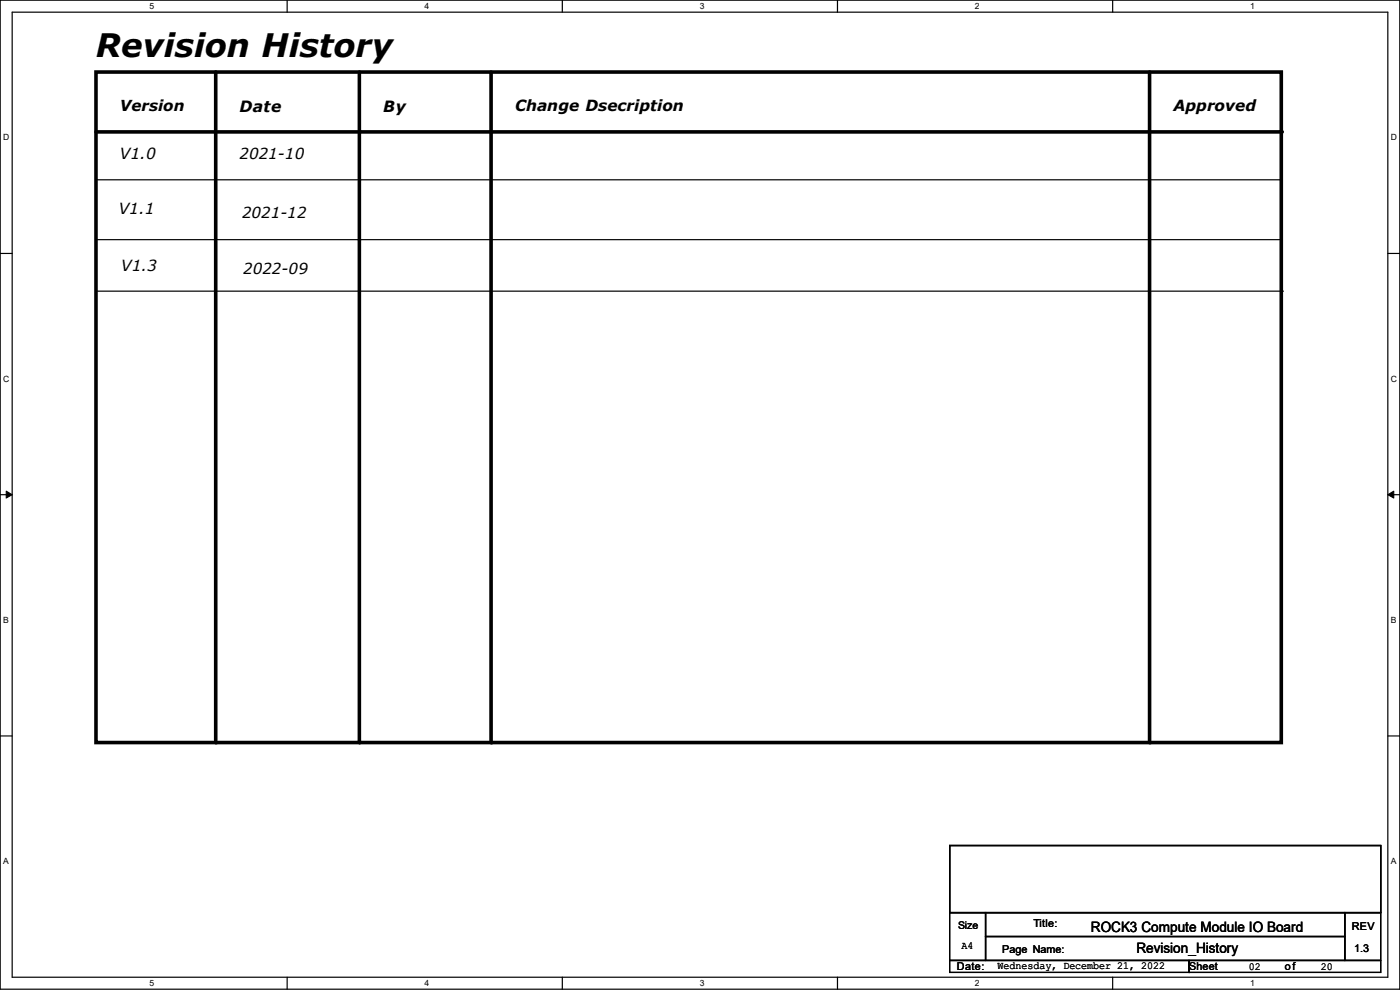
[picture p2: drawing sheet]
<svg xmlns="http://www.w3.org/2000/svg" width="297mm" height="210mm" viewBox="0 0 297 210" stroke-linecap="round" stroke-linejoin="round" font-family="sans-serif">
<path d="M0 0h297v209.8h-297zM2.6 2.6h291.8v204.7h-291.8z" fill="none" stroke="#000" stroke-width=".25"/>
<g fill="#fff">
<path d="M31.7 .3h1v2h-1z"/>
<path d="M31.7 207.6h1v1.9h-1z"/>
</g>
<path d="M60.9 0v2.6M60.9 207.3v2.5" fill="none" stroke="#000" stroke-width=".25"/>
<g fill="#fff">
<path d="M90.1 .3h1v2h-1z"/>
<path d="M90.1 207.6h1v1.9h-1z"/>
</g>
<path d="M119.3 0v2.6M119.3 207.3v2.5" fill="none" stroke="#000" stroke-width=".25"/>
<g fill="#fff">
<path d="M148.5 .3h.9v2h-.9z"/>
<path d="M148.5 207.6h.9v1.9h-.9z"/>
</g>
<path d="M177.7 0v2.6M177.7 207.3v2.5" fill="none" stroke="#000" stroke-width=".25"/>
<g fill="#fff">
<path d="M206.8 .3h1v2h-1z"/>
<path d="M206.8 207.6h1v1.9h-1z"/>
</g>
<path d="M236.1 0v2.6M236.1 207.3v2.5" fill="none" stroke="#000" stroke-width=".25"/>
<g fill="#fff">
<path d="M265.2 .3h1v2h-1z"/>
<path d="M265.2 207.6h1v1.9h-1z"/>
<path d="M.7 28.2h1.2v1.9h-1.2z"/>
<path d="M295.1 28.2h1.2v1.9h-1.2z"/>
<path d="M.7 79.3h1.2v2h-1.2z"/>
<path d="M295.1 79.3h1.2v2h-1.2z"/>
</g>
<path d="M0 53.8h2.6M294.4 53.8h2.6" fill="none" stroke="#000" stroke-width=".25"/>
<g fill="#fff">
<path d="M.7 130.5h1.2v2h-1.2z"/>
<path d="M295.1 130.5h1.1v2h-1.1z"/>
</g>
<path d="M0 104.9h2.6M294.4 104.9h2.6" fill="none" stroke="#000" stroke-width=".25"/>
<path d="M1.3 104.2l1.3 .7-1.3 .8zM294.4 104.9l1.3-.7v1.5z" fill="#000" stroke="#000" stroke-width=".21"/>
<g fill="#fff">
<path d="M.7 181.7h1.2v2h-1.2z"/>
<path d="M295.1 181.7h1.1v2h-1.1z"/>
</g>
<g fill="none" stroke="#000" stroke-width=".25">
<path d="M20.4 38.1h251.4M271.8 38.1h.1M20.4 50.8h251.4M271.8 50.8h.1M20.6 61.8h251.5M272.1 61.8h.1M0 156.1h2.6M294.4 156.1h2.6M201.5 179.4h91.4v14.2h-91.4zM201.5 193.6h7.6v10.2h-7.6zM209.1 193.6h76.2v5.1h-76.2zM209.1 198.7h76.2v5.1h-76.2z"/>
<path d="M285.3 193.6h7.6v10.2h-7.6zM201.5 203.8h50.8v2.5h-50.8zM252.3 203.8h40.6v2.5h-40.6z"/>
</g>
<path d="M20.4 15.3h251.4v142.2h-251.4zM45.8 15.3v142.2M76.2 15.3v142.2M104.2 15.3v142.2M243.9 15.3v142.2M20.4 28h251.4" fill="none" stroke="#000" stroke-width=".76"/>
<g fill="#000">
<circle cx="271.8" cy="28" r=".38"/>
<circle cx="45.8" cy="157.5" r=".38"/>
<circle cx="76.2" cy="157.5" r=".38"/>
<circle cx="104.2" cy="157.5" r=".38"/>
<circle cx="243.9" cy="157.5" r=".38"/>
</g>
<text font-size="6.9" x="20.4" y="12">Revision History</text>
<g font-size="3.3">
<text x="50.8" y="23.7">Date</text>
<text x="81.3" y="23.7">By</text>
<text x="109.3" y="23.6">Change Dsecription</text>
<text x="249" y="23.6">Approved</text>
<text x="25.4" y="33.8">V1.0</text>
<text x="25.2" y="45.5">V1.1</text>
<text x="25.7" y="57.4">V1.3</text>
</g>
<g font-size="3.2">
<text x="25.4" y="23.6">Version</text>
<text x="50.8" y="33.8">2021-10</text>
<text x="51.4" y="46.2">2021-12</text>
<text x="51.6" y="58.2">2022-09</text>
</g>
<g font-size="3">
<text x="231.4" y="197.6">ROCK3 Compute Module IO Board</text>
<text x="241.1" y="202.2">Revision_History</text>
</g>
<g font-size="2.3">
<text x="219.2" y="196.7">Title:</text>
<text x="286.8" y="197.2">REV</text>
<text x="204" y="201.3">A4</text>
<text x="212.6" y="202.3">Page Name:</text>
<text x="287.3" y="202">1.3</text>
<text x="203" y="205.8">Date:</text>
<text x="211.6" y="205.6">Wednesday, December 21, 2022</text>
<text x="252.3" y="205.8">Sheet</text>
<text x="265" y="205.9">02</text>
<text x="272.6" y="205.8">of</text>
<text x="280.2" y="205.9">20</text>
</g>
<text font-size="2.2" x="203.2" y="197.1">Size</text>
<g font-size="1.8">
<text x="31.7" y="1.9">5</text>
<text x="90.1" y="1.9">4</text>
<text x="148.5" y="1.9">3</text>
<text x="206.8" y="1.9">2</text>
<text x="265.2" y="1.9">1</text>
<text x=".7" y="29.8">D</text>
<text x="295.1" y="29.8">D</text>
<text x=".7" y="80.9">C</text>
<text x="295.1" y="80.9">C</text>
<text x=".7" y="132.1">B</text>
<text x="295.1" y="132.1">B</text>
<text x=".7" y="183.3">A</text>
<text x="295.1" y="183.3">A</text>
<text x="31.7" y="209.2">5</text>
<text x="90.1" y="209.2">4</text>
<text x="148.5" y="209.2">3</text>
<text x="206.8" y="209.2">2</text>
<text x="265.2" y="209.2">1</text>
</g>
</svg>
